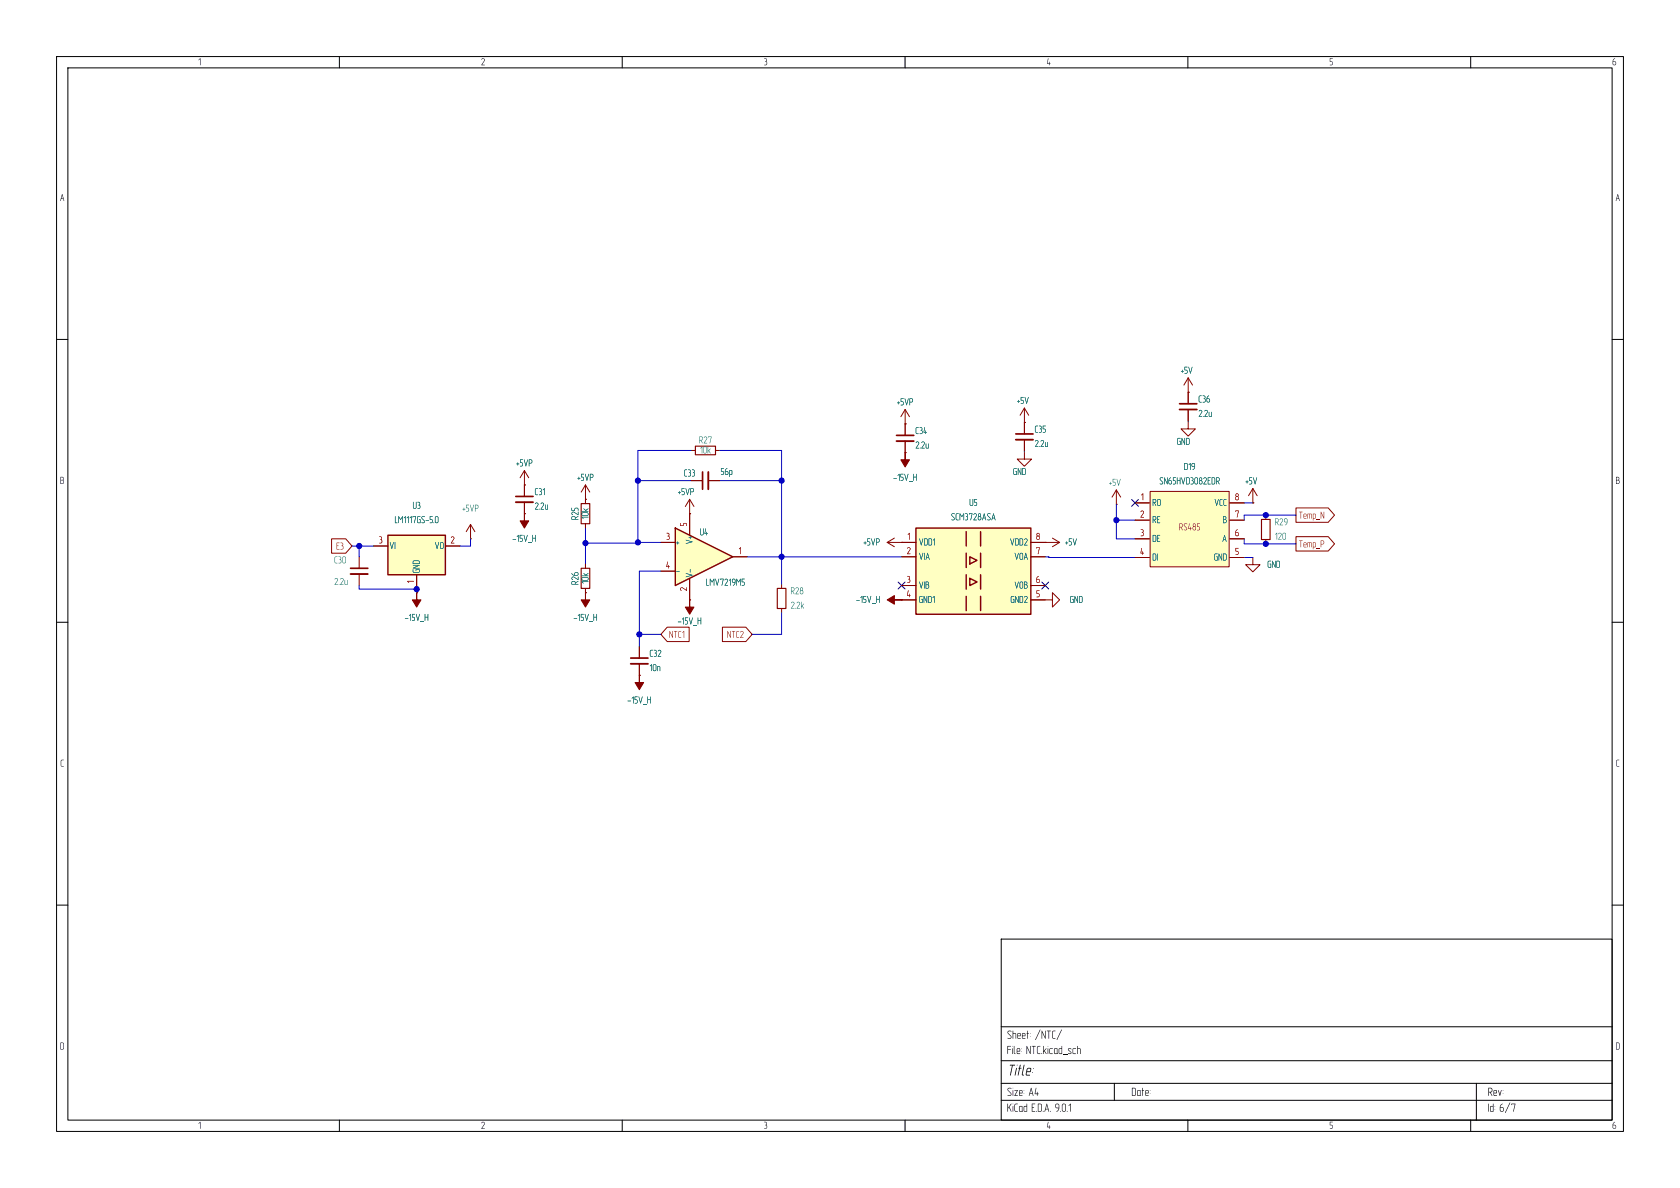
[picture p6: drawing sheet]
<svg xmlns="http://www.w3.org/2000/svg" width="297mm" height="210mm" viewBox="0 0 297 210" stroke-linecap="round" stroke-linejoin="round" font-family="sans-serif">
<g fill="none" stroke="#000" stroke-width=".18">
<path d="M10 10h277v190h-277zM12 12h273v186h-273zM60 10v2M110 10v2M160 10v2M210 10v2M260 10v2M10 60h2M285 60h2M10 110h2M285 110h2M10 160h2"/>
<path d="M177 166h108v32h-108zM285 160h2M60 198v2M110 198v2M160 198v2M177 194.5h108M177 191.5h108M177 187.5h108M177 181.5h108M197 191.5v3M210 198v2M260 198v2"/>
<path d="M261 191.5v6.5"/>
</g>
<path d="M161.9 93.3h20.3v15.3h-20.3z" fill="#ffffc2"/>
<path d="M161.9 93.3h20.3v15.3h-20.3zM170.8 94v2.5M170.8 97.8v2.5M171.4 98.4l1.3 .7-1.3 .6zM173.4 94v2.5M173.4 97.8v2.5M170.8 101.6v2.5M170.8 105.4v2.6M171.4 102.2l1.3 .7-1.3 .6zM173.4 101.6v2.5M173.4 105.4v2.6" fill="none" stroke="#840000" stroke-width=".25"/>
<g fill="none" stroke="#840000" stroke-width=".18">
<path d="M122.2 79.6h.7M126.5 79.6h.8M160 74.9h.1M160 72.4v4.6M160 78v2M160 72.4l-.7 1.3M160 72.4l.8 1.3M181.1 74.7h.1M181.1 79.9v1.3h1.3l-1.3 1.2-1.3-1.2h1.3M181.1 72.1v4.6M181.1 77.7v2.1M181.1 72.1l-.8 1.3"/>
<path d="M181.1 72.1l.8 1.3M210.1 69.3h.1M210.1 74.5v1.3h1.2l-1.2 1.3-1.3-1.3h1.3M210.1 66.8l-.8 1.3M210.1 66.8l.7 1.3M210.1 66.8v4.6M210.1 72.4v2M92.7 85.7h.1M92.7 90.8h.1M92.7 83.2l-.8 1.3M92.7 83.2l.8 1.3M92.7 83.2v4.6"/>
<path d="M92.7 88.8v2M103.5 88.3h.1M103.5 85.7v2.6M103.5 99.7v.8M103.5 85.7l-.8 1.3M103.5 85.7l.8 1.3M121.9 90.8h.1M121.9 88.3l-.7 1.2M121.9 88.3l.8 1.2M121.9 88.3v2.5M125.2 85h2.1M156.8 95.9h5.1"/>
<path d="M156.8 95.9l1.3 .7M158.1 95.1l-1.3 .8M159.4 95.9h.1M159.4 98.4h2.5M160 80h.1M182.2 95.9h5.1M182.2 98.4h2.6M184.8 95.9h.1M186.1 95.1l1.2 .8M187.3 95.9l-1.2 .7M197.4 89.2h.1M197.4 86.6l-.8 1.3"/>
<path d="M197.4 86.6l.7 1.3M197.4 86.6v2.6M223.8 91.1v.7M223.8 95.4v.7M73.7 104.8h.1M103.5 104.8h.1M103.5 104v.8M113 119.4h.1M113 114.3v2M113 117.3v2.1M138.2 103.3v.7M138.2 107.6v.7"/>
<path d="M159.4 106h.1M159.4 103.5h2.5M159.4 106h2.5M182.2 106h3.9v-1.2l1.2 1.2-1.2 1.3v-1.3M182.2 103.5h2.6"/>
</g>
<path d="M122.9 78.9h3.6v1.5h-3.6zM223 91.8h1.5v3.6h-1.5zM102.7 100.5h1.6v3.5h-1.6zM137.4 104h1.5v3.6h-1.5z" fill="none" stroke="#840000" stroke-width=".2"/>
<path d="M158.5 77h3M179.6 76.7h3M208.5 71.4h3.1M91.2 87.8h3M124.2 83.4v3.1M111.5 116.3h3.1" fill="none" stroke="#840000" stroke-width=".3"/>
<path d="M158.5 78h3M179.6 77.7h3M208.5 72.4h3.1M91.2 88.8h3M125.2 83.4v3.1M111.5 117.3h3.1" fill="none" stroke="#840000" stroke-width=".33"/>
<g fill="#840000" stroke="#840000" stroke-width=".18">
<path d="M156.8 106l1.3-.7v.7h1.3h-1.3v.8z"/>
<path d="M113 119.4v1.3h.8l-.8 1.2-.7-1.2h.7z"/>
<path d="M103.5 104.8v1.2h.8l-.8 1.3-.8-1.3h.8z"/>
<path d="M73.7 104.8v1.2h.7l-.7 1.3-.8-1.3h.8z"/>
<path d="M160 80v1.3h.8l-.8 1.3-.7-1.3h.7z"/>
<path d="M92.7 90.8v1.3h.8l-.8 1.2-.8-1.2h.8z"/>
</g>
<path d="M203.3 86.9h14v13.3h-14z" fill="#ffffc2"/>
<g fill="none" stroke="#840000" stroke-width=".18">
<path d="M63.5 98.4v2.1M83.2 95.3h.1M83.2 92.7l-.8 1.3M83.2 92.7l.7 1.3M83.2 92.7v2.6M200.7 88.9h2.5M200.7 91.9h2.5M200.7 95.3h2.5M200.7 98.6h2.5M203.3 86.9h14v13.3h-14zM217.4 88.9h2.6M217.4 91.9h2.6"/>
<path d="M217.4 95.3h2.6M217.4 98.6h2.6M221.5 88.9h.1M221.5 86.4l-.8 1.2M221.5 86.4l.7 1.2M221.5 86.4v2.5M63.5 101.5v2"/>
</g>
<path d="M62 100.5h3" fill="none" stroke="#840000" stroke-width=".3"/>
<path d="M62 101.5h3" fill="none" stroke="#840000" stroke-width=".33"/>
<path d="M68.6 94.6h10.1v7h-10.1z" fill="#ffffc2"/>
<path d="M68.6 94.6h10.1v7h-10.1z" fill="none" stroke="#840000" stroke-width=".25"/>
<path d="M66 96.5h2.6M78.7 96.5h2.6M103.5 88.3v.7M103.5 92.6v.7M221.5 98.6v1.2h1.3l-1.3 1.3-1.3-1.3h1.3M73.7 101.6v2.5M121.9 106h.1" fill="none" stroke="#840000" stroke-width=".18"/>
<path d="M121.9 106v1.3h.8l-.8 1.3-.7-1.3h.7z" fill="#840000" stroke="#840000" stroke-width=".18"/>
<path d="M102.7 89h1.6v3.6h-1.6z" fill="none" stroke="#840000" stroke-width=".2"/>
<path d="M119.4 93.3l10.1 5.1-10.1 5.1z" fill="#ffffc2"/>
<path d="M119.4 93.3l10.1 5.1-10.1 5.1z" fill="none" stroke="#840000" stroke-width=".25"/>
<g fill="none" stroke="#840000" stroke-width=".18">
<path d="M160 74.9h.1M160 74.9v2.1M160 78v2M181.1 74.7h.1M181.1 74.7v2M181.1 77.7v2.1M210.1 69.3h.1M210.1 69.3v2.1M210.1 72.4v2M58.6 95.2h2.5l1.1 1.3-1.1 1.3h-2.5zM66 96.5h2.6M78.7 96.5h2.6"/>
<path d="M92.7 85.7h.1M92.7 90.8h.1M92.7 85.7v2.1M92.7 88.8v2M103.5 88.3h.1M103.5 88.3v.7M103.5 92.6v.7M103.5 99.7v.8M116.8 95.9h2.6M121.9 90.8h.1M121.9 90.8v3.8M125.2 85h2.1"/>
<path d="M129.5 98.4h2.6M159.4 95.9h.1M159.4 95.9h2.5M159.4 98.4h2.5M160 80h.1M182.2 95.9h2.6M182.2 98.4h2.6M184.8 95.9h.1M200.7 88.9h2.5M200.7 91.9h2.5M200.7 95.3h2.5M200.7 98.6h2.5"/>
<path d="M217.4 88.9h2.6M217.4 91.9h2.6M217.4 95.3h2.6M217.4 98.6h2.6M221.5 88.9h.1M229.1 94.9h5.7l1.1 1.2-1.1 1.3h-5.7zM229.1 89.8h5.7l1.1 1.3-1.1 1.2h-5.7zM73.7 104.8h.1M73.7 101.6v2.5M103.5 104.8h.1M103.5 104v.8M113 119.4h.1"/>
<path d="M113 114.3v2M113 117.3v2.1M116.8 101h2.6M118 110.9h3.8v2.5h-3.8l-1.2-1.3zM121.9 106h.1M121.9 102.2v3.8M127.7 110.9h4.2l1.1 1.2-1.1 1.3h-4.2zM159.4 106h.1M159.4 103.5h2.5M159.4 106h2.5M182.2 103.5h2.6M182.2 106h2.6"/>
</g>
<g fill="none" stroke="#0000c2" stroke-width=".18">
<path d="M122.2 79.6h-9.4v16.4h-9.3M127.3 79.6h10.9v23.7M181.1 79.8v.1M210.1 74.4v.1M62.2 96.5h3.8M63.5 96.5v1.9M83.2 95.3v1.2h-1.9M103.5 93.3v6.4M112.8 95.9h4M112.8 85h9.4M127.3 85h10.9M132.1 98.4h27.3"/>
<path d="M184.8 98.4h.6v.2h15.3M197.4 89.2v6.1h3.3M197.4 91.9h3.3M220 98.6h1.5M220 88.9h1.5M220 95.3v.8h9.1M229.1 91.1h-9.1v.8M63.5 103.5v.6h10.2v.7M113 112.1h3.8M116.8 101h-3.8v13.3M138.2 108.3v3.8h-5.2"/>
</g>
<path d="M200.1 88.3l1.2 1.2M201.3 88.3l-1.2 1.2M158.8 102.9l1.2 1.2M160 102.9l-1.2 1.2M184.2 102.9l1.2 1.2M185.4 102.9l-1.2 1.2" fill="none" stroke="#000084" stroke-width=".18"/>
<g fill="#0000c2" stroke="#0000c2" stroke-width=".18">
<circle cx="138.2" cy="98.4" r=".46"/>
<circle cx="197.4" cy="91.9" r=".46"/>
<circle cx="223.8" cy="91.1" r=".46"/>
<circle cx="223.8" cy="96.1" r=".46"/>
<circle cx="112.8" cy="95.9" r=".46"/>
<circle cx="73.7" cy="104.1" r=".46"/>
<circle cx="103.5" cy="96" r=".46"/>
<circle cx="63.5" cy="96.5" r=".46"/>
<circle cx="138.2" cy="85" r=".46"/>
<circle cx="112.8" cy="85" r=".46"/>
<circle cx="113" cy="112.1" r=".46"/>
</g>
<text font-size="2.8" x="178" y="190.6">Title:</text>
<g font-size="2.1">
<text x="178" y="184">Sheet:</text>
<text x="182.9" y="184">/NTC/</text>
<text x="178" y="186.7">File:NTC.kicad_sch</text>
<text x="178" y="196.9">KiCad</text>
<text x="178" y="194.1">Size:A4</text>
<text x="182.3" y="196.9">E.D.A.</text>
<text x="186.4" y="196.9">9.0.1</text>
<text x="200" y="194.1">Date:</text>
<text x="263" y="194.1">Rev:</text>
<text x="263" y="196.9">Id:6/7</text>
</g>
<g font-size="1.8">
<text x="35" y="11.8">1</text>
<text x="85" y="11.8">2</text>
<text x="135" y="11.8">3</text>
<text x="185" y="11.8">4</text>
<text x="235" y="11.8">5</text>
<text x="285" y="11.8">6</text>
<text x="10.6" y="35.8">A</text>
<text x="285.6" y="35.8">A</text>
<text x="10.6" y="85.8">B</text>
<text x="285.6" y="85.8">B</text>
<text x="10.6" y="135.8">C</text>
<text x="285.6" y="135.8">C</text>
<text x="10.6" y="185.8">D</text>
<text x="285.6" y="185.8">D</text>
<text x="35" y="199.8">1</text>
<text x="85" y="199.8">2</text>
<text x="135" y="199.8">3</text>
<text x="185" y="199.8">4</text>
<text x="235" y="199.8">5</text>
<text x="285" y="199.8">6</text>
</g>
<g font-size="1.8" fill="#006464">
<text x="158.5" y="71.9">+5VP</text>
<text x="179.8" y="71.7">+5V</text>
<text x="208.7" y="66.3">+5V</text>
<text x="211.8" y="71.4">C36</text>
<text x="161.8" y="77">C34</text>
<text x="182.9" y="76.8">C35</text>
<text x="211.8" y="74">2.2u</text>
<text x="91.2" y="82.7">+5VP</text>
<text x="123.5" y="78.7">R27</text>
<text x="123.7" y="80.4">10k</text>
<text x="161.8" y="79.6">2.2u</text>
<text x="182.9" y="79.3">2.2u</text>
<text x="208" y="78.9">GND</text>
<text x="209.3" y="83.4">D19</text>
<text x="94.5" y="87.8">C31</text>
<text x="102" y="85.3">+5VP</text>
<text x="119.8" y="87.8">+5VP</text>
<text x="127.4" y="84.3">56p</text>
<text x="157.9" y="85.3">-15V_H</text>
<text x="171.3" y="89.7">U5</text>
<text x="179.1" y="84.3">GND</text>
<text x="196" y="86.2">+5V</text>
<text x="203.7" y="89.7">RO</text>
<text x="204.9" y="85.9">SN65HVD3082EDR+5V</text>
<text x="214.7" y="89.7">VCC</text>
<text x="69.7" y="92.8">LM1117GS-5.0</text>
<text x="72.9" y="90.2">U3</text>
<text x="81.7" y="90.7">+5VP</text>
<text x="94.5" y="90.4">2.2u</text>
<text x="102.5" y="91.9" transform="rotate(-90 102.5 91.9)">R25</text>
<text x="104.3" y="91.8" transform="rotate(-90 104.3 91.8)">10k</text>
<text x="123.7" y="94.9">U4</text>
<text x="168.1" y="92.3">SCM3728ASA</text>
<text x="203.7" y="92.8">RE</text>
<text x="216.1" y="92.8">B</text>
<text x="225.3" y="93.1">R29</text>
<text x="225.3" y="95.7">120</text>
<text x="59.1" y="99.9">C30</text>
<text x="68.8" y="97.3">VI</text>
<text x="74.5" y="101.3" transform="rotate(-90 74.5 101.3)">GND</text>
<text x="76.8" y="97.3">VO</text>
<text x="90.6" y="96.1">-15V_H</text>
<text x="119.5" y="96.7">+</text>
<text x="119.5" y="101.8">-</text>
<text x="122.7" y="96.2" transform="rotate(-90 122.7 96.2)">V+</text>
<text x="152.6" y="96.7">+5VP</text>
<text x="162.4" y="96.7">VDD1</text>
<text x="162.4" y="99.2">VIA</text>
<text x="178.5" y="96.7">VDD2</text>
<text x="179.3" y="99.2">VOA</text>
<text x="188.3" y="96.7">+5V</text>
<text x="203.7" y="96.1">DE</text>
<text x="203.7" y="99.4">DI</text>
<text x="214.6" y="99.4">GND</text>
<text x="216" y="96.1">A</text>
<text x="224" y="100.6">GND</text>
<text x="59.1" y="103.7">2.2u</text>
<text x="102.5" y="103.4" transform="rotate(-90 102.5 103.4)">R26</text>
<text x="104.3" y="103.2" transform="rotate(-90 104.3 103.2)">10k</text>
<text x="122.7" y="102.1" transform="rotate(-90 122.7 102.1)">V-</text>
<text x="124.8" y="103.8">LMV7219M5</text>
<text x="139.8" y="105.3">R28</text>
<text x="139.8" y="107.9">2.2k</text>
<text x="151.3" y="106.9">-15V_H</text>
<text x="162.4" y="104.3">VIB</text>
<text x="162.4" y="106.9">GND1</text>
<text x="178.6" y="106.9">GND2</text>
<text x="179.3" y="104.3">VOB</text>
<text x="189.1" y="106.9">GND</text>
<text x="71.5" y="110">-15V_H</text>
<text x="101.4" y="110">-15V_H</text>
<text x="119.8" y="110.7">-15V_H</text>
<text x="114.8" y="116.4">C32</text>
<text x="114.8" y="118.9">10n</text>
<text x="110.9" y="124.6">-15V_H</text>
</g>
<g font-size="1.8" fill="#840000">
<text x="120.9" y="84.5">C33</text>
<text x="208.4" y="94">RS485</text>
<text x="229.6" y="92">Temp_N</text>
<text x="59.4" y="97.4">E3</text>
<text x="229.6" y="97">Temp_P</text>
<text x="118.3" y="113">NTC1</text>
<text x="128.5" y="113">NTC2</text>
</g>
<g font-size="1.8" fill="#a90000">
<text x="201.7" y="88.6">1</text>
<text x="218.3" y="88.6">8</text>
<text x="117.8" y="95.6">3</text>
<text x="121.7" y="93.1" transform="rotate(-90 121.7 93.1)">5</text>
<text x="160.4" y="95.6">1</text>
<text x="183.1" y="95.6">8</text>
<text x="201.5" y="91.7">2</text>
<text x="201.6" y="95">3</text>
<text x="218.3" y="91.7">7</text>
<text x="218.3" y="95">6</text>
<text x="67" y="96.3">3</text>
<text x="79.6" y="96.3">2</text>
<text x="117.7" y="100.7">4</text>
<text x="130.6" y="98.2">1</text>
<text x="160.3" y="98.2">2</text>
<text x="183.1" y="98.2">7</text>
<text x="201.5" y="98.3">4</text>
<text x="218.3" y="98.3">5</text>
<text x="73.4" y="103.1" transform="rotate(-90 73.4 103.1)">1</text>
<text x="121.7" y="104.5" transform="rotate(-90 121.7 104.5)">2</text>
<text x="160.3" y="105.8">4</text>
<text x="160.3" y="103.3">3</text>
<text x="183.1" y="103.3">6</text>
<text x="183.2" y="105.8">5</text>
</g>
</svg>
